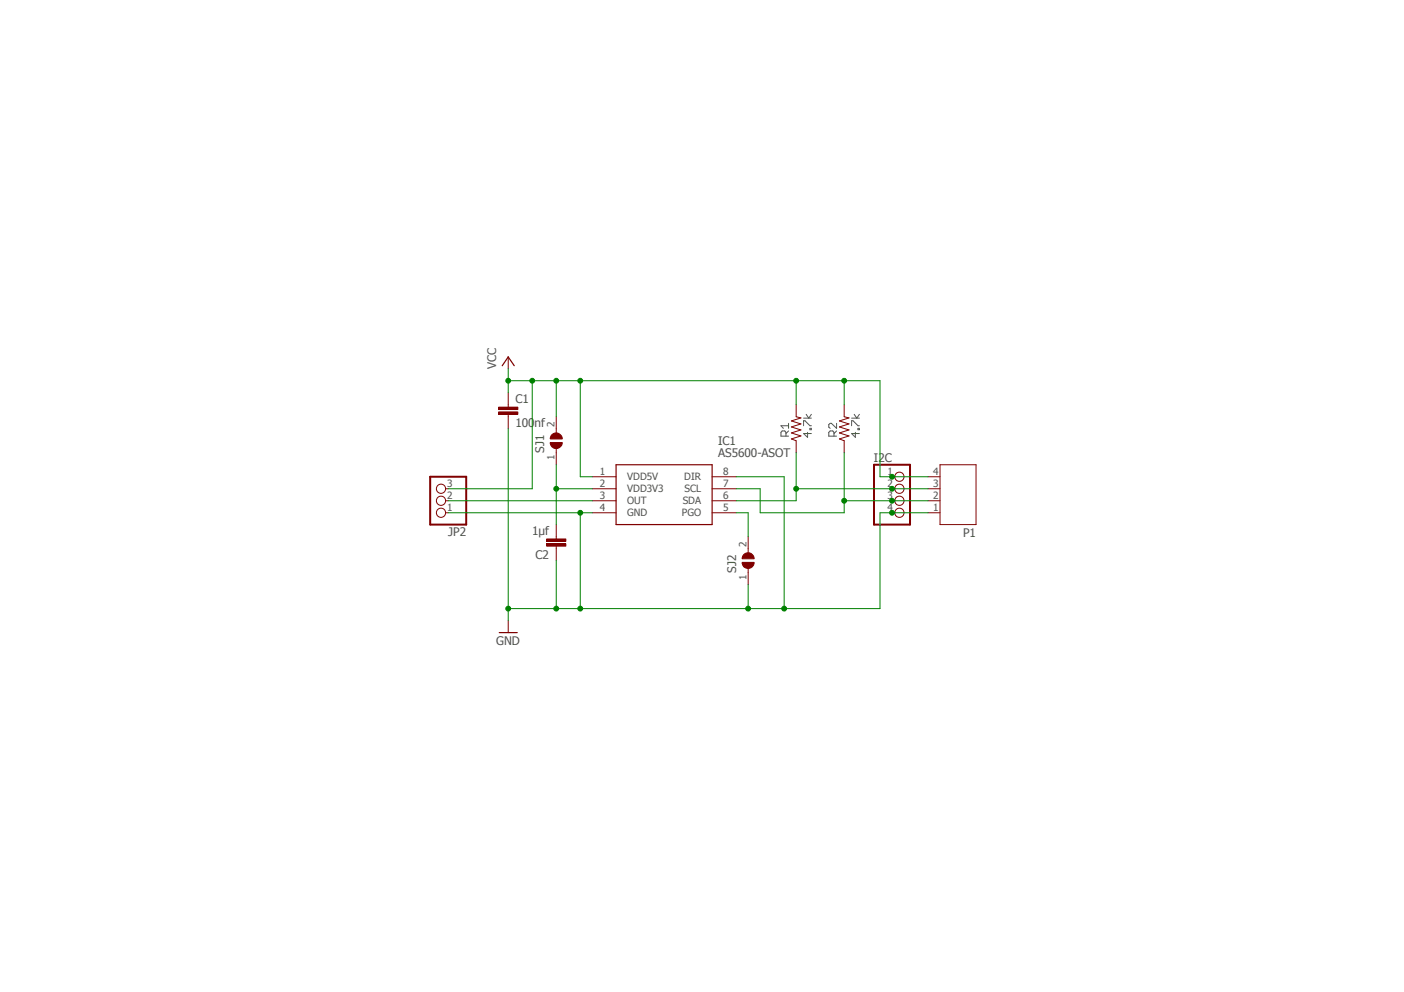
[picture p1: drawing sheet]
<svg xmlns="http://www.w3.org/2000/svg" width="297mm" height="210mm" viewBox="0 0 297 210" stroke-linecap="round" stroke-linejoin="round" font-family="sans-serif">
<path d="M89.9 72.9l117.2 64.1M207.1 72.9l-117.2 64.1" fill="none" stroke="#fff" stroke-width=".21"/>
<g fill="none" stroke="#505050" stroke-width=".21">
<path d="M166.3 92.3v-.8l-.3-.3h-.5l-.3 .3v.8h1.6M166.8 90.1h-1.6l.5 .5M166.8 91.2l-.5 .5M166.8 89.6v1M170 90.1v-1.1h.3l1.1 1.1h.3M170 88.5h1.7M170.6 87.7l.5 .8 .6-.8M170.9 91.5v1l-.9-.8h1.7M171.4 90.6h.3v.3h-.3zM176.4 92.3v-.8l-.2-.3h-.6l-.3 .3v.8h1.7M177 89.6v1l-1.1-1h-.3l-.3 .2v.6l.3 .2M177 91.2l-.6 .5"/>
<path d="M180.2 90.1v-1.1h.3l1 1.1h.3M180.2 88.5h1.6M180.7 87.7l.6 .8 .5-.8M181 91.5v1l-.8-.8h1.6M181.5 90.6h.3v.3h-.3z"/>
</g>
<path d="M130.3 98.3h20.4v12.7h-20.4z" fill="none" stroke="#800000" stroke-width=".25"/>
<path d="M107.5 85.6v.5M107.5 87.7v.5M125.3 100.9h5M125.3 103.4h5M125.3 106h5M125.3 108.5h5M150.7 100.9h5M150.7 103.4h5M150.7 106h5M150.7 108.5h5" fill="none" stroke="#800000" stroke-width=".21"/>
<path d="M105.5 87.2h4.1v.5h-4.1z" fill-rule="evenodd" fill="#800000"/>
<path d="M105.5 87.2h4.1v.5h-4.1z" fill="none" stroke="#800000" stroke-width=".21"/>
<path d="M105.5 86.1h4.1v.6h-4.1z" fill-rule="evenodd" fill="#800000"/>
<g fill="none" stroke="#800000" stroke-width=".21">
<path d="M105.5 86.1h4.1v.6h-4.1zM107.5 83.1v2.5M107.5 88.2v2.5M168.4 85.6v2.6l1.1 .2-2.1 .7 2.1 .6-2.1 .6 2.1 .7-2.1 .6 2.1 .6-2.1 .7 1 .4v2.5M178.6 85.6v2.6l1 .2-2 .7 2 .6-2 .6 2 .7-2 .6 2 .6-2 .7 1 .4v2.5M94.3 103.4h.5M94.3 106h.5M94.3 108.5h.5M188.7 100.9h.6M188.7 103.4h.6M188.7 106h.6M188.7 108.5h.6"/>
<circle cx="93.3" cy="106" r=".98"/>
<circle cx="93.3" cy="108.5" r=".98"/>
<circle cx="93.3" cy="103.4" r=".98"/>
<circle cx="190.3" cy="103.4" r=".98"/>
<circle cx="190.3" cy="106" r=".98"/>
<circle cx="190.3" cy="108.5" r=".98"/>
<circle cx="190.3" cy="100.9" r=".98"/>
</g>
<path d="M184.9 98.3h7.6v12.7h-7.6zM91 100.9h7.6v10.1h-7.6z" fill="none" stroke="#800000" stroke-width=".42"/>
<path d="M116.8 92a1.28 1.28 0 0 1 1.3-.3 1.28 1.28 0 0 1 .9 1.2h-2.6z" fill-rule="evenodd" fill="#800000"/>
<path d="M116.8 92a1.28 1.28 0 0 1 1.3-.3 1.28 1.28 0 0 1 .9 1.2h-2.6z" fill="none" stroke="#800000" stroke-width=".21"/>
<path d="M116.4 93.6h2.6a1.27 1.27 0 0 1-1.3 1.3 1.27 1.27 0 0 1-1.3-1.3z" fill-rule="evenodd" fill="#800000"/>
<path d="M107.5 75.5v2.5M116.4 93.6h2.6a1.27 1.27 0 0 1-1.3 1.3 1.27 1.27 0 0 1-1.3-1.3zM117.7 88.2v3.4M117.7 94.9v3.4M117.7 113.5v.5M117.7 115.6v.5M107.5 131.3v2.6" fill="none" stroke="#800000" stroke-width=".21"/>
<path d="M106.3 77.4l1.2-1.9 1.3 1.9M105.6 133.9h3.8" fill="none" stroke="#800000" stroke-width=".25"/>
<path d="M115.7 114h4v.6h-4z" fill-rule="evenodd" fill="#800000"/>
<path d="M115.7 114h4v.6h-4z" fill="none" stroke="#800000" stroke-width=".21"/>
<path d="M115.7 115.1h4v.5h-4z" fill-rule="evenodd" fill="#800000"/>
<path d="M198.9 98.3h7.6v12.7h-7.6zM115.7 115.1h4v.5h-4zM117.7 111v2.5M117.7 116.1v2.5M196.3 103.4h2.6M196.3 106h2.6M196.3 108.5h2.6M196.3 100.9h2.6" fill="none" stroke="#800000" stroke-width=".21"/>
<path d="M157.3 117.3a1.27 1.27 0 0 1 1.5-.3 1.27 1.27 0 0 1 .8 1.2h-2.6z" fill-rule="evenodd" fill="#800000"/>
<path d="M157.3 117.3a1.27 1.27 0 0 1 1.5-.3 1.27 1.27 0 0 1 .8 1.2h-2.6z" fill="none" stroke="#800000" stroke-width=".21"/>
<path d="M157 119h2.6a1.27 1.27 0 0 1-1.3 1.3 1.27 1.27 0 0 1-1.3-1.3z" fill-rule="evenodd" fill="#800000"/>
<path d="M157 119h2.6a1.27 1.27 0 0 1-1.3 1.3 1.27 1.27 0 0 1-1.3-1.3zM158.3 113.5v3.5M158.3 120.3v3.4" fill="none" stroke="#800000" stroke-width=".21"/>
<path d="M107.5 83.1v-2.5h78.7v20.3h10.1M112.6 80.6v22.8h-17.8M122.8 80.6v20.3h2.5M168.4 80.6v5M178.6 80.6v5" fill="none" stroke="#008000" stroke-width=".21"/>
<circle cx="112.6" cy="80.6" r=".51" fill="#008000"/>
<circle cx="112.6" cy="80.6" r=".51" fill="none" stroke="#008000" stroke-width=".21"/>
<circle cx="122.8" cy="80.6" r=".51" fill="#008000"/>
<circle cx="122.8" cy="80.6" r=".51" fill="none" stroke="#008000" stroke-width=".21"/>
<circle cx="168.4" cy="80.6" r=".51" fill="#008000"/>
<circle cx="168.4" cy="80.6" r=".51" fill="none" stroke="#008000" stroke-width=".21"/>
<circle cx="178.6" cy="80.6" r=".51" fill="#008000"/>
<circle cx="178.6" cy="80.6" r=".51" fill="none" stroke="#008000" stroke-width=".21"/>
<circle cx="188.7" cy="100.9" r=".51" fill="#008000"/>
<g fill="none" stroke="#008000" stroke-width=".21">
<path d="M117.7 80.6v7.6"/>
<circle cx="188.7" cy="100.9" r=".51"/>
</g>
<circle cx="117.7" cy="80.6" r=".51" fill="#008000"/>
<g fill="none" stroke="#008000" stroke-width=".21">
<path d="M107.5 78v2.6"/>
<circle cx="117.7" cy="80.6" r=".51"/>
</g>
<circle cx="107.5" cy="80.6" r=".51" fill="#008000"/>
<g fill="none" stroke="#008000" stroke-width=".21">
<path d="M107.5 90.7v38.1h78.7v-20.3h10.1M94.8 108.5h30.5M122.8 108.5v20.3"/>
<circle cx="107.5" cy="80.6" r=".51"/>
</g>
<circle cx="122.8" cy="108.5" r=".51" fill="#008000"/>
<circle cx="122.8" cy="108.5" r=".51" fill="none" stroke="#008000" stroke-width=".21"/>
<circle cx="122.8" cy="128.8" r=".51" fill="#008000"/>
<circle cx="122.8" cy="128.8" r=".51" fill="none" stroke="#008000" stroke-width=".21"/>
<circle cx="188.7" cy="108.5" r=".51" fill="#008000"/>
<g fill="none" stroke="#008000" stroke-width=".21">
<path d="M107.5 128.8v2.5"/>
<circle cx="188.7" cy="108.5" r=".51"/>
</g>
<circle cx="107.5" cy="128.8" r=".51" fill="#008000"/>
<g fill="none" stroke="#008000" stroke-width=".21">
<path d="M117.7 118.6v10.2"/>
<circle cx="107.5" cy="128.8" r=".51"/>
</g>
<circle cx="117.7" cy="128.8" r=".51" fill="#008000"/>
<g fill="none" stroke="#008000" stroke-width=".21">
<path d="M155.7 100.9h10.2v27.9M158.3 123.7v5.1"/>
<circle cx="117.7" cy="128.8" r=".51"/>
</g>
<circle cx="158.3" cy="128.8" r=".51" fill="#008000"/>
<circle cx="158.3" cy="128.8" r=".51" fill="none" stroke="#008000" stroke-width=".21"/>
<circle cx="165.9" cy="128.8" r=".51" fill="#008000"/>
<g fill="none" stroke="#008000" stroke-width=".21">
<path d="M168.4 95.8v7.6h27.9M94.8 106h30.5"/>
<circle cx="165.9" cy="128.8" r=".51"/>
</g>
<circle cx="188.7" cy="103.4" r=".51" fill="#008000"/>
<g fill="none" stroke="#008000" stroke-width=".21">
<path d="M168.4 103.4v2.6h-12.7"/>
<circle cx="188.7" cy="103.4" r=".51"/>
</g>
<circle cx="168.4" cy="103.4" r=".51" fill="#008000"/>
<g fill="none" stroke="#008000" stroke-width=".21">
<path d="M178.6 95.8v10.2h17.7"/>
<circle cx="168.4" cy="103.4" r=".51"/>
</g>
<circle cx="188.7" cy="106" r=".51" fill="#008000"/>
<g fill="none" stroke="#008000" stroke-width=".21">
<path d="M155.7 103.4h5.1v5.1h17.8v-2.5"/>
<circle cx="188.7" cy="106" r=".51"/>
</g>
<circle cx="178.6" cy="106" r=".51" fill="#008000"/>
<g fill="none" stroke="#008000" stroke-width=".21">
<path d="M117.7 98.3v12.7M117.7 103.4h7.6"/>
<circle cx="178.6" cy="106" r=".51"/>
</g>
<circle cx="117.7" cy="103.4" r=".51" fill="#008000"/>
<g fill="none" stroke="#008000" stroke-width=".21">
<path d="M155.7 108.5h2.6v5"/>
<circle cx="117.7" cy="103.4" r=".51"/>
</g>
<g font-size="2.5" fill="#505050">
<text x="105" y="78.1" transform="rotate(-90 105 78.1)">VCC</text>
<text x="109" y="85.3">C1</text>
<text x="109" y="90.3">100nf</text>
<text x="115.1" y="95.8" transform="rotate(-90 115.1 95.8)">SJ1</text>
<text x="151.9" y="94.1">IC1</text>
<text x="151.9" y="96.7">AS5600-ASOT</text>
<text x="184.9" y="97.7">I2C</text>
<text x="94.8" y="113.4">JP2</text>
<text x="112.6" y="113.2">1µf</text>
<text x="203.7" y="113.5">P1</text>
<text x="113.3" y="118.2">C2</text>
<text x="155.7" y="121.2" transform="rotate(-90 155.7 121.2)">SJ2</text>
<text x="105" y="136.4">GND</text>
</g>
<g font-size="2.1" fill="#505050">
<text x="117.3" y="90.4" transform="rotate(-90 117.3 90.4)">2</text>
<text x="117.3" y="97.3" transform="rotate(-90 117.3 97.3)">1</text>
<text x="126.9" y="100.5">1</text>
<text x="132.7" y="101.6">VDD5V</text>
<text x="144.8" y="101.6">DIR</text>
<text x="153" y="100.5">8</text>
<text x="187.8" y="100.5">1</text>
<text x="197.4" y="100.5">4</text>
<text x="94.6" y="105.6">2</text>
<text x="94.6" y="103">3</text>
<text x="126.9" y="103">2</text>
<text x="126.9" y="105.6">3</text>
<text x="132.7" y="104.2">VDD3V3</text>
<text x="132.7" y="106.7">OUT</text>
<text x="144.4" y="106.7">SDA</text>
<text x="144.8" y="104.2">SCL</text>
<text x="153" y="103">7</text>
<text x="153" y="105.6">6</text>
<text x="187.8" y="103">2</text>
<text x="187.8" y="105.6">3</text>
<text x="197.4" y="103">3</text>
<text x="197.4" y="105.6">2</text>
<text x="94.6" y="108.1">1</text>
<text x="126.9" y="108.1">4</text>
<text x="132.7" y="109.3">GND</text>
<text x="144.3" y="109.3">PGO</text>
<text x="153" y="108.1">5</text>
<text x="187.8" y="108.1">4</text>
<text x="197.4" y="108.1">1</text>
<text x="157.9" y="115.7" transform="rotate(-90 157.9 115.7)">2</text>
<text x="157.9" y="122.7" transform="rotate(-90 157.9 122.7)">1</text>
</g>
</svg>
